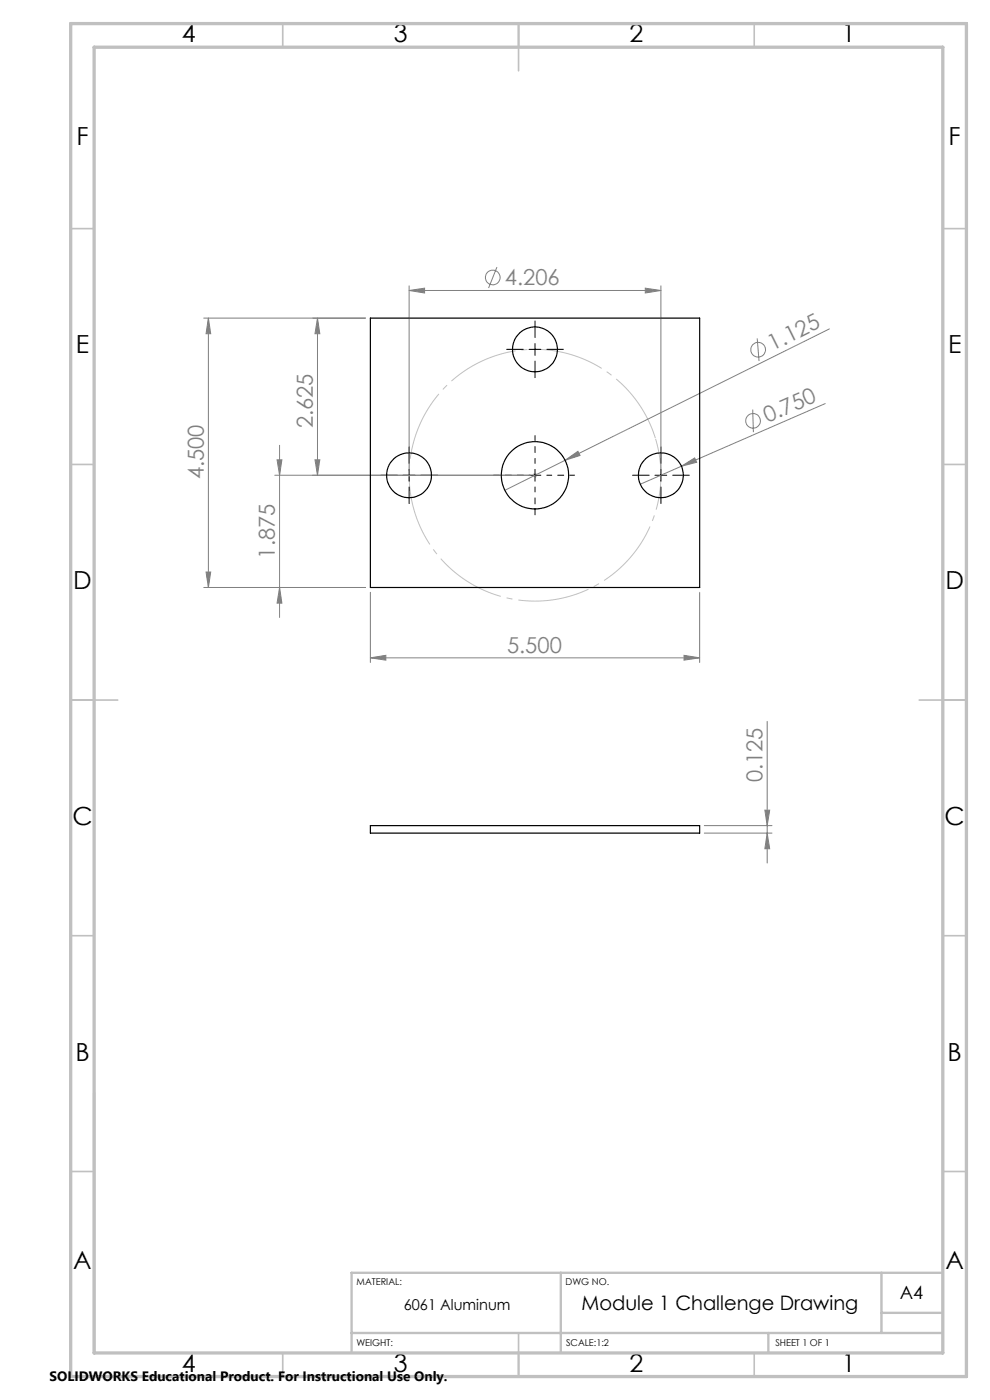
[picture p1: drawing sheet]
<svg xmlns="http://www.w3.org/2000/svg" width="210mm" height="297mm" viewBox="0 0 210 297" stroke-linecap="round" stroke-linejoin="round" font-family="sans-serif">
<g fill="none" stroke="#808080" stroke-width=".21">
<path d="M105.4 56.7l-1.8 4.4M43.2 67.5h34.3M44.2 67.5v57.1M44.2 67.5l.5 3.3h-1zM67.3 67.5v33.3M67.3 67.5l.5 3.3h-1zM86.8 61.6l3.3-.5v1.1zM86.8 60.6v39.2M86.8 61.6h53.4M136.9 61.1l3.3 .5-3.3 .6zM140.2 60.6v39.2M160.6 71.8l.4 4.8"/>
<path d="M175.9 69.8l-68.8 34.2M58.8 97.5h1l-.5 3.3zM59.3 94.5v36.5M66.8 97.5h1l-.5 3.3zM119.9 97.6l2.7-1.9 .4 .9zM144.5 98.9l2.9-1.7 .4 .9zM144.5 98.9l-8.7 3.8M159.7 86.9l.1 4.8M175 85.6l-30.5 13.3M58.3 100.8h54.2M43.2 124.6h34.3M43.7 121.4h1l-.5 3.2z"/>
<path d="M59.3 124.6l.5 3.3h-1zM78.6 139.6l3.2-.6v1zM78.6 125.7v14.8M78.6 139.6h69.8M145.1 139l3.3 .6-3.3 .4zM148.4 125.7v14.8M162.7 153v30.1M149.4 175.2h14.4M149.4 176.7h14.4M162.2 171.9h1.1l-.6 3.3zM162.7 176.7l.6 3.4h-1.1z"/>
<circle cx="104.5" cy="58.9" r="1.55"/>
<circle cx="160.8" cy="74.2" r="1.56"/>
<circle cx="159.7" cy="89.3" r="1.55"/>
</g>
<path d="M139 93a26.7 26.7 0 0 0-44.7-10.8 26.7 26.7 0 0 0 12.2 44.4 26.7 26.7 0 0 0 32.9-32.2l-.4-1.4" fill="none" stroke="#c0c0c0" stroke-width=".21" stroke-dasharray="15.2 1.3 1.3 1.3" stroke-dashoffset="-.1" stroke-linecap="butt"/>
<path d="M113 100.8h1M113.1 100.5l.7 .7M113.5 100.3v1M113.8 100.5l-.7 .7" fill="none" stroke="#c0c0c0" stroke-width=".21"/>
<path d="M113.5 98.3v-5.9M113.5 103.3v5.9M116 100.8h5.9" fill="none" stroke="#000" stroke-width=".21" stroke-dasharray="15.2 1.3 1.3 1.3" stroke-dashoffset="14.2"/>
<path d="M111 100.8h-6.3" fill="none" stroke="#000" stroke-width=".21" stroke-dasharray="15.2 1.3 1.3 1.3" stroke-dashoffset="14"/>
<path d="M111 74.1h-3.5M113.5 71.6v-3.5M113.5 76.6v3.5M116 74.1h3.5M86.8 98.3v-3.5M140.2 98.3v-3.5M84.3 100.8h-3.5M86.8 103.3v3.5M89.3 100.8h3.5M137.7 100.8h-3.5M140.2 103.3v3.5M142.7 100.8h3.5" fill="none" stroke="#000" stroke-width=".21" stroke-dasharray="15.2 1.3 1.3 1.3"/>
<path d="M112.2 74.1h2.5M113.5 72.9v2.5M86.8 99.6v2.5M113.5 99.6v2.5M140.2 99.6v2.5M85.5 100.8h2.5M112.2 100.8h2.5M138.9 100.8h2.5" fill="none" stroke="#000" stroke-width=".21"/>
<g fill="none" stroke="#c0c0c0" stroke-width=".35">
<path d="M60 5v5M110 5v10M160 5v5M15 48.5h5M200 48.5h5M15 98.5h5M200 98.5h5M15 148.5h10M195 148.5h10M15 198.5h5M200 198.5h5M15 248.5h5"/>
<path d="M200 248.5h5M60 287v5M110 282.8v9.2M160 287v5"/>
</g>
<path d="M20 231.8v55.2M119 270v17M187 270v12.8M187 278.5h13M200 270h-125.4v17M74.6 282.8h125.4M163 282.8v4.2" fill="none" stroke="#c0c0c0" stroke-width=".5"/>
<path d="M15 5h190v287h-190zM20 10h180v277h-180z" fill="none" stroke="#c0c0c0" stroke-width=".7"/>
<g fill="#808080">
<path d="M144.5 98.9l2.9-1.7 .4 .9z"/>
<path d="M119.9 97.6l2.7-1.9 .4 .9z"/>
<path d="M86.8 61.6l3.3-.5v1.1zM136.9 61.1l3.3 .5-3.3 .6z"/>
<path d="M66.8 97.5h1l-.5 3.3zM67.3 67.5l.5 3.3h-1z"/>
<path d="M58.8 97.5h1l-.5 3.3zM59.3 124.6l.5 3.3h-1z"/>
<path d="M78.6 139.6l3.2-.6v1zM145.1 139l3.3 .6-3.3 .4z"/>
<path d="M162.2 171.9h1.1l-.6 3.3zM162.7 176.7l.6 3.4h-1.1zM44.2 67.5l.5 3.3h-1zM43.7 121.4h1l-.5 3.2z"/>
</g>
<g fill="none" stroke="#000" stroke-width=".25">
<path d="M78.6 67.5h69.8v57.1h-69.8zM78.6 175.2h69.8v1.5h-69.8z"/>
<circle cx="113.5" cy="74.1" r="4.8"/>
<circle cx="86.8" cy="100.8" r="4.8"/>
<circle cx="113.5" cy="100.8" r="7.1"/>
<circle cx="140.2" cy="100.8" r="4.8"/>
</g>
<g font-size="5.3">
<text x="38.5" y="9">4</text>
<text x="83.5" y="9">3</text>
<text x="133.6" y="9">2</text>
<text x="178.6" y="9">1</text>
<text x="16.2" y="30.8">F</text>
<text x="201.2" y="30.8">F</text>
<text x="16.1" y="75">E</text>
<text x="201.1" y="75">E</text>
<text x="15.5" y="125">D</text>
<text x="200.5" y="125">D</text>
<text x="15.4" y="175">C</text>
<text x="200.4" y="175">C</text>
<text x="16" y="225">B</text>
<text x="201" y="225">B</text>
<text x="15.5" y="269.3">A</text>
<text x="200.5" y="269.3">A</text>
<text x="38.5" y="291">4</text>
<text x="83.5" y="291">3</text>
<text x="133.6" y="291">2</text>
<text x="178.6" y="291">1</text>
</g>
<g font-size="4.7" fill="#808080">
<text x="107.1" y="60.6">4.206</text>
<text x="163.9" y="74.6" transform="rotate(-26 163.9 74.6)">1.125</text>
<text x="162.8" y="89.8" transform="rotate(-24 162.8 89.8)">0.750</text>
<text x="66.3" y="90.9" transform="rotate(-90 66.3 90.9)">2.625</text>
<text x="43.2" y="101.7" transform="rotate(-90 43.2 101.7)">4.500</text>
<text x="58.3" y="118.5" transform="rotate(-90 58.3 118.5)">1.875</text>
<text x="107.6" y="138.5">5.500</text>
<text x="161.7" y="166" transform="rotate(-90 161.7 166)">0.125</text>
</g>
<text font-size="4.2" x="123.3" y="277.9">Module 1 Challenge Drawing</text>
<text font-size="3.9" x="190.9" y="275.5">A4</text>
<text font-size="3.2" x="85.7" y="277.9">6061 Aluminum</text>
<text font-size="2.9" x="10.5" y="292.9">SOLIDWORKS Educational Product. For Instructional Use Only.</text>
<g font-size="2">
<text x="75.6" y="272.5">MATERIAL:</text>
<text x="120" y="272.5">DWG NO.</text>
<text x="75.6" y="285.5">WEIGHT:</text>
<text x="120.1" y="285.6">SCALE:1:2</text>
<text x="164.5" y="285.6">SHEET 1 OF 1</text>
</g>
</svg>
